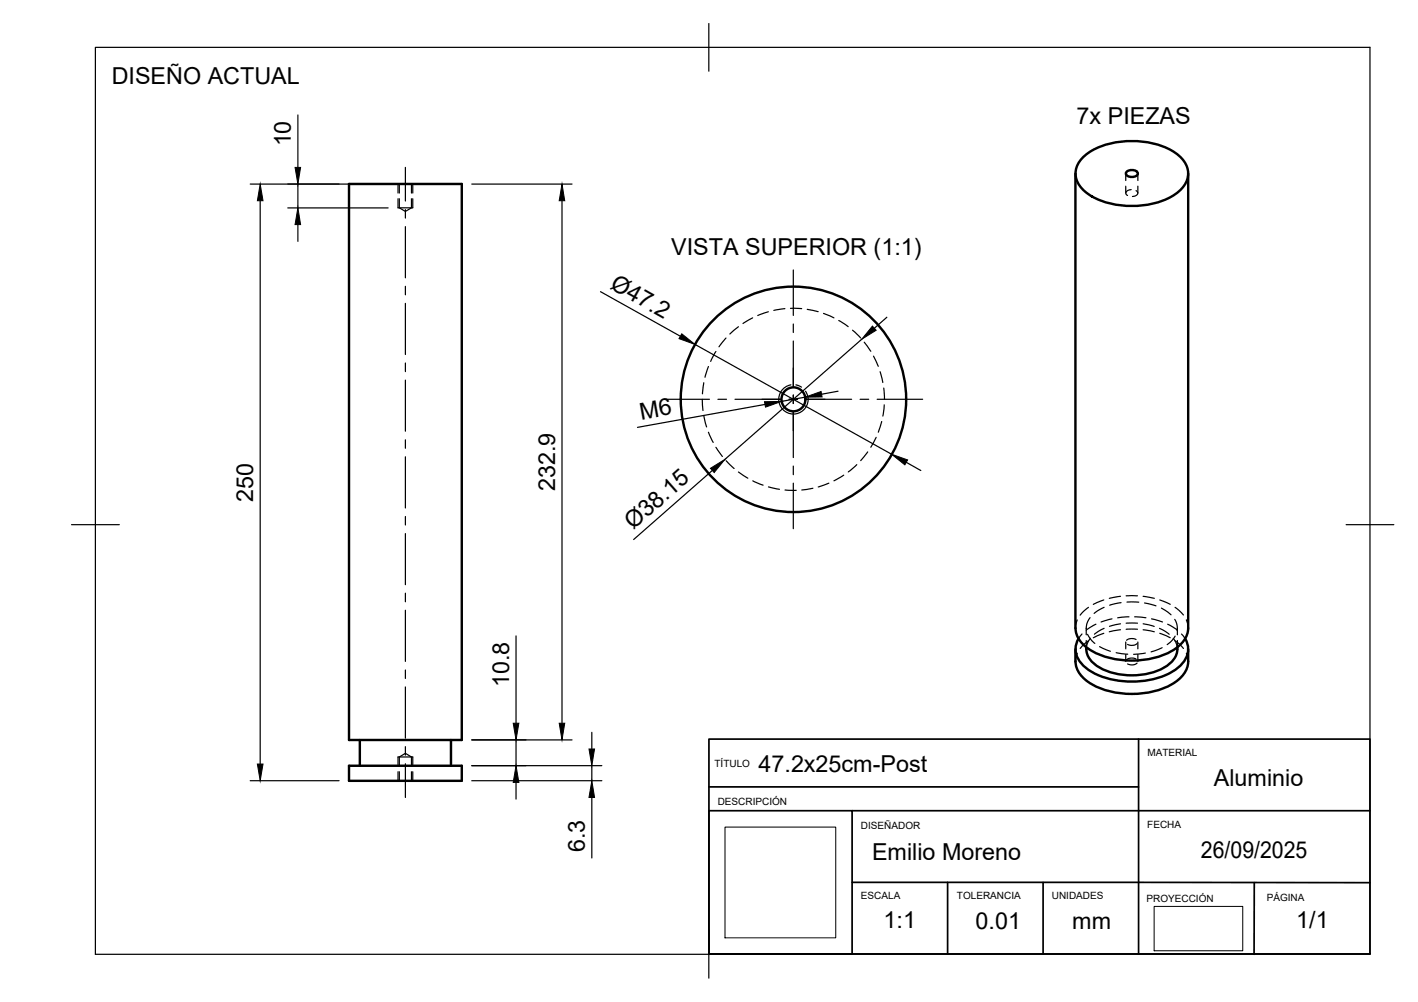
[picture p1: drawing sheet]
<svg xmlns="http://www.w3.org/2000/svg" width="297mm" height="210mm" viewBox="0 0 297 210" stroke-linecap="round" stroke-linejoin="round" font-family="sans-serif">
<!-- layer: Visible -->
<g fill="none" stroke="#000" stroke-width=".51">
<path d="M73.1 38.5h23.6v116.5h-23.6zM225.3 36.4v95.2M226.8 33a15 15 0 0 1 11-3.4 14.5 14.5 0 0 1 9.6 3.4 4.4 4.4 0 0 1 0 6.7 15 15 0 0 1-11 3.4 14.5 14.5 0 0 1-9.6-3.4 4.4 4.4 0 0 1 0-6.7zM235.9 36.1a1.54 1.54 0 0 1 2.5 .2 1.45 1.45 0 0 1-2.6 0zM248.9 36.4v95.2M225.3 136a6.9 6.9 0 0 0 .8 5 11.8 11.8 0 0 0 8.1 4.2 16.9 16.9 0 0 0 12.6-2.8 5.3 5.3 0 0 0 2.1-3.8v-2.6M225.3 131.6a5.6 5.6 0 0 0 3 4.5 18.2 18.2 0 0 0 17.6 0 5.6 5.6 0 0 0 3-4.5M225.9 133.8a4.5 4.5 0 0 0 1.4 6 16.5 16.5 0 0 0 12.2 2.8 13.1 13.1 0 0 0 8.1-3.5 4.3 4.3 0 0 0 .7-5.3M227.5 135.6a4.4 4.4 0 0 0 2.4 4 14.7 14.7 0 0 0 14.4 0 4.3 4.3 0 0 0 2.3-4M75.4 155v5.4M94.5 155v5.4M73.1 160.4h23.6v3.2h-23.6z"/>
<circle cx="166.2" cy="83.7" r="2.51"/>
<circle cx="166.2" cy="83.7" r="23.6"/>
</g>
<!-- layer: Hidden -->
<g fill="none" stroke="#000" stroke-width=".25">
<path d="M83.7 38.5v1.9M86.2 38.5v1.9M235.8 36.4v1.4M235.8 39v1.4M237 39.7a.8 .8 0 0 0-.9 .3 .8 .8 0 0 0-.1 .8l.2 .2M238 39.9a.61 .61 0 0 1 .3 .8 .61 .61 0 0 1-.7 .4l-.4 .1M238.4 36.4v1.4M238.4 39v1.4M83.4 43.5h3.1M83.7 41.6v1.9l1.2 .8 1.3-.8v-1.9M148.4 76.8l-.7 2.2M150 73.6l-1.1 2.1"/>
<path d="M152.1 70.8l-1.5 1.9M154.7 68.4l-1.8 1.6M157.7 66.6l-2.1 1.2M161 65.3l-2.3 .8M164.4 64.7l-2.3 .3M165.6 64.6l2.3 .1M169.1 64.8l2.3 .5M172.5 65.7l2.2 .9M175.7 67.1l2 1.3M178.6 69.2l1.7 1.6M181 71.7l1.4 1.9M183 74.6l1 2.1"/>
<path d="M184.4 77.9l.5 2.2M147.1 83.7l.2 2.3M147.4 80.2l-.2 2.3M147.4 87.2l.6 2.2M148.4 90.5l1 2.2M150 93.7l1.3 1.9M152.1 96.5l1.7 1.6M154.7 98.9l2 1.3M176.7 99.5l-2 1.2M179.5 97.3l-1.8 1.6M181.8 94.7l-1.5 1.8M183.5 91.6l-1.1 2.1"/>
<path d="M184.7 88.3l-.7 2.2M185.1 81.3l.2 2.3M185.2 84.8l-.3 2.4M157.7 100.7l2.2 .9M161 102l2.3 .5M164.4 102.7h2.4M170.3 102.3l-2.3 .4M173.6 101.2l-2.2 .8M225.7 129.9l-.4 1.7M225.7 136.9l-.4 1.7M226.7 132.8l-.8 1M227.5 131.6v1.4"/>
<path d="M227.5 134.2v1.4M227.8 132.9l.5 .9 1 1M228 127.2l-1.7 1.7M228 134.2l-1.7 1.6M228.3 129.4l-.7 1.3-.1 1M228.4 133.7l-.2 .3a3.6 3.6 0 0 0-.7 2M229.6 130.8l-2.1 1.2M230.3 135.5l2.3 .9M231.2 125.7l-2.2 .9M231.2 132.7l-2.2 .9M231.3 127.2l-2.1 1.3M231.3 131.6l-2 1.3"/>
<path d="M232.9 129.6l-2.2 .7M233.8 136.7l2.4 .3M234.7 124.9l-2.3 .4M234.7 130.7l-2.3 .5M234.7 131.9l-2.3 .4M234.8 126.3l-2.3 .5M235.8 134.5v1.4M235.8 137.1v1.5M235.9 124.8h2.4M235.9 130.5h2.4M235.9 131.8h2.4M236.1 126.1h2.4"/>
<path d="M236.5 129.2l-2.4 .2M237.7 129.2l2.4 .2M238 134a1.89 1.89 0 0 0-2 .1M238 138.1a1.84 1.84 0 0 0-2 .1M238.2 134.8a1.89 1.89 0 0 1-2 .2M238.2 138.9a1.78 1.78 0 0 1-2 .2M238.4 134.5v1.4M238.4 137.1v1.5M239.5 124.9l2.3 .4M239.5 130.7l2.3 .5M239.5 131.9l2.3 .4M239.8 126.3l2.3 .6"/>
<path d="M239.9 136.8l-2.4 .3M241.2 129.6l2.3 .7M242.9 131.6l2 1.3M243 125.7l2.1 .9M243 132.7l2.1 .9M243.3 127.4l2 1.4M243.4 135.7l-2.3 .9M244.6 130.8l2 1.2M245.8 133.7l.2 .3a3.6 3.6 0 0 1 .6 2M246.1 129.7l.4 .9 .1 1.5M246.1 127.2l1.8 1.6M246.1 134.2l.9 .6 .9 1"/>
<path d="M246.2 133.3l-.6 .8-1.1 .9M246.6 131.6v1.4M246.6 134.2v1.4M247.5 132.8l.8 1M248.5 129.9l.4 1.7M248.5 136.9l.4 1.7M83.4 158.6h3.1M83.7 160.5v-1.9l1.2-.8 1.3 .8v1.9M83.7 161.7v1.9M86.2 161.7v1.9"/>
</g>
<!-- layer: Hidden Narrow -->
<path d="M83.4 38.5v1.9M86.5 38.5v1.9M83.4 41.6v1.9M86.5 41.6v1.9M166.7 80.6l1.2 .5M168.7 82l.5 1.1M83.4 158.6v1.9M86.5 158.6v1.9M83.4 161.7v1.9M86.5 161.7v1.9" fill="none" stroke="#000" stroke-width=".25"/>
<!-- layer: Visible Narrow -->
<path d="M165.7 80.6a3.1 3.1 0 0 0-2.5 3.6 3.1 3.1 0 0 0 3.5 2.5 3.1 3.1 0 0 0 2.5-3.6" fill="none" stroke="#000" stroke-width=".25"/>
<!-- layer: BORDER -->
<path d="M20 9.9h267v190h-267zM148.5 4.9v10M15 109.9h10M282 109.9h10M148.5 194.9v10" fill="none" stroke="#000" stroke-width=".25"/>
<!-- layer: TITLEBLOCK -->
<path d="M148.5 154.8h138.5v45h-138.5zM238.5 154.8v45M148.5 169.8h30v30h-30zM148.5 164.8h90M178.5 169.8h108.5M178.5 184.8l108.5 .1M198.5 184.8v15M218.5 184.8v15M262.7 184.9v15" fill="none" stroke="#000" stroke-width=".36"/>
<path d="M151.9 173.3h23.2v23.2h-23.2zM241.8 189.9h18.5v9.3h-18.5z" fill="none" stroke="#000" stroke-width=".21"/>
<!-- layer: Smart Centers -->
<g fill="none" stroke="#000" stroke-width=".25">
<path d="M84.9 35.1v7M84.9 43.9v1.8M84.9 47.5v10.7M84.9 60v1.8M166.2 56.6v9.5M84.9 63.6v10.7M84.9 76v1.8M84.9 79.6v10.7M166.2 67.9v1.8M166.2 71.4v9.6M84.9 92.1v1.8M84.9 95.7v10.7"/>
<path d="M139.1 83.6h9.5M150.4 83.6h1.8M154 83.6h9.5M165.3 83.6h1.8M166.2 82.8v1.7M166.2 86.3v9.6M166.2 97.6v1.8M168.9 83.6h9.5M180.2 83.6h1.8M183.7 83.6h9.6M84.9 108.2v1.8M84.9 111.8v10.7"/>
<path d="M166.2 101.2v9.6M84.9 124.3v1.8M84.9 127.8v10.7M84.9 140.3v1.8M84.9 143.9v10.7M84.9 156.4v1.8M84.9 160v7.1"/>
</g>
<!-- layer: FD_Dimensions -->
<g fill="none" stroke="#000" stroke-width=".25">
<path d="M52.4 38.6h28.9M62.4 24.1v11M62.4 38.6v5M98.8 38.6h21M54.5 42.1v118M60.3 43.6h21M62.4 47v3.6M117.7 42.1v109.4M125.8 61.1l16.7 9.3M145.6 72.2l41.2 23M180.5 71.1l-28.7 25.1M185.8 66.5l-2.6 2.3"/>
<path d="M149.2 98.5l-16.5 14.5M160.3 84.7l-26.8 4.8M168.7 83.2l-5 .9M175.6 82l-3.5 .6M189.8 96.9l3.1 1.7M108.1 133.2v18.3M98.8 155h21M108.1 155v5.4M124 153.4v3.5M52.4 163.5h18.6M98.8 160.4h27.3M98.8 163.5h27.3"/>
<path d="M108.1 163.9v3.5M124 160.4v3.1M124 167.1v12.6"/>
</g>
<g fill="#000" stroke="#000" stroke-width=".21">
<path d="M61.8 35.1h1.2l-.6 3.5zM54.5 38.6l.6 3.5h-1.2zM62.4 43.6l.6 3.4h-1.2zM117.7 38.6l.6 3.5h-1.2zM142.8 69.9l2.8 2.3-3.4-1.3zM182.8 68.3l.7 .9-3 1.9zM148.8 98.1l3-1.9-2.2 2.8zM160.1 84.2l3.6-.1-3.3 1.2zM168.7 83.2l3.3-1.2 .2 1.2zM186.8 95.2l3.3 1.1-.6 1.1zM107.5 151.5h1.2l-.6 3.5zM117.1 151.5h1.2l-.6 3.5z"/>
<path d="M123.4 156.9h1.1l-.5 3.5zM53.9 160.1h1.2l-.6 3.4zM108.1 160.4l.6 3.5h-1.2zM124 163.5l.5 3.6h-1.1z"/>
</g>
<g font-size="4.9">
<text x="23.4" y="17.6">DISEÑO ACTUAL</text>
<text x="225.5" y="26">7x PIEZAS</text>
<text x="60.9" y="30.7" transform="rotate(-90 60.9 30.7)">10</text>
<text x="140.6" y="53.5">VISTA SUPERIOR (1:1)</text>
<text x="127.6" y="60.3" transform="rotate(29 127.6 60.3)">Ø47.2</text>
<text x="134.3" y="87.9" transform="rotate(-10 134.3 87.9)">M6</text>
<text x="53" y="105.1" transform="rotate(-90 53 105.1)">250</text>
<text x="116.3" y="102.9" transform="rotate(-90 116.3 102.9)">232.9</text>
<text x="132.6" y="111.1" transform="rotate(-41 132.6 111.1)">Ø38.15</text>
<text x="106.6" y="143.9" transform="rotate(-90 106.6 143.9)">10.8</text>
<text x="158.9" y="161.7">47.2x25cm-Post</text>
<text x="254.3" y="164.8">Aluminio</text>
<text x="122.5" y="178.5" transform="rotate(-90 122.5 178.5)">6.3</text>
<text x="251.6" y="179.7">26/09/2025</text>
<text x="182.7" y="180.1">Emilio Moreno</text>
<text x="185.1" y="194.4">1:1</text>
<text x="204.4" y="194.5">0.01</text>
<text x="224.6" y="194.6">mm</text>
<text x="271.5" y="194.5">1/1</text>
</g>
<g font-size="2.1">
<text x="149.7" y="160.6">TÍTULO</text>
<text x="240.3" y="158.3">MATERIAL</text>
<text x="150.3" y="168.7">DESCRIPCIÓN</text>
<text x="180.3" y="173.7">DISEÑADOR</text>
<text x="240.3" y="173.4">FECHA</text>
<text x="180.3" y="188.4">ESCALA</text>
<text x="200.4" y="188.4">TOLERANCIA</text>
<text x="220.3" y="188.4">UNIDADES</text>
<text x="240.2" y="188.9">PROYECCIÓN</text>
<text x="265.3" y="188.7">PÁGINA</text>
</g>
</svg>
